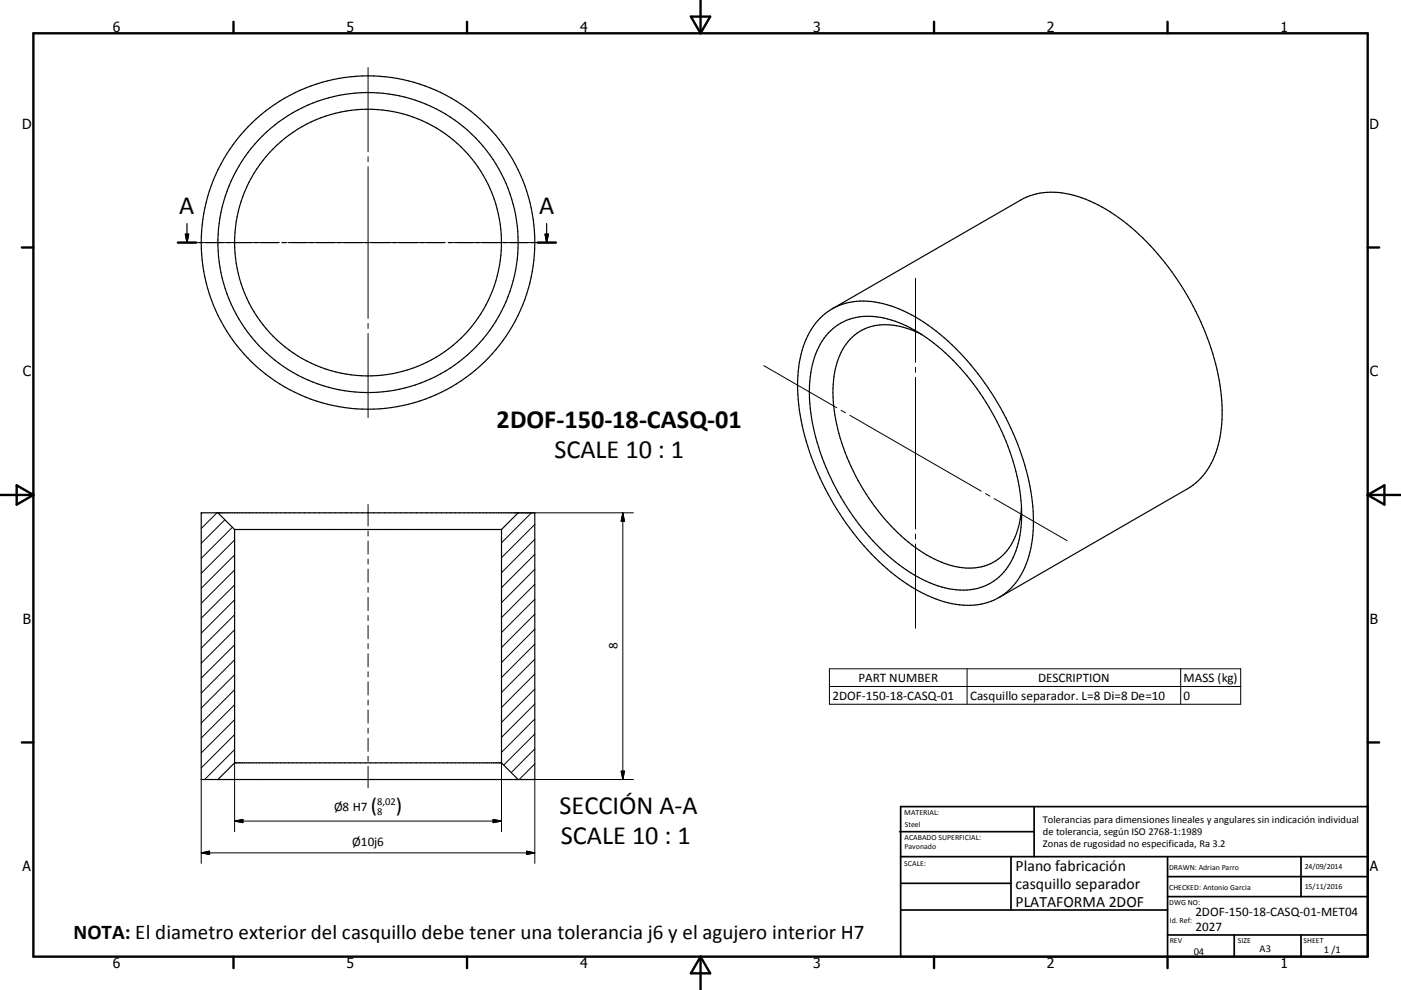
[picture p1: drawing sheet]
<svg xmlns="http://www.w3.org/2000/svg" width="420mm" height="297mm" viewBox="0 0 420 297" stroke-linecap="round" stroke-linejoin="round" font-family="sans-serif">
<g fill="none" stroke="#000" stroke-width=".36">
<path d="M53.3 72.8h5.5M55.6 70.3h1l-.5 2.5zM56.1 67.1v5.7M59.7 72.8h1M61.6 72.8h5.5M68 72.8h1M69.9 72.8h5.5M76.3 72.8h1M78.2 72.8h5.5M84.6 72.8h1M86.5 72.8h5.5M92.9 72.8h1"/>
<path d="M94.8 72.8h5.5M101.2 72.8h1M103.1 72.8h5.5M109.5 72.8h1M111.4 72.8h5.5M117.8 72.8h1M119.7 72.8h5.5M126 72.8h1.1M128 72.8h5.5M134.4 72.8h1M136.3 72.8h5.5M142.6 72.8h1.1"/>
<path d="M144.6 72.8h5.5M150.9 72.8h1.1M152.9 72.8h5.5M159.2 72.8h1.1M161.2 72.8h5.4M163.4 70.3h1l-.5 2.5zM163.9 67.1v5.7M245.9 95.5a18.6 18.6 0 0 1 17.7-4.7 47 47 0 0 1 23 13.8 81.2 81.2 0 0 1 23.1 47.4 34.9 34.9 0 0 1-4 21.2 18.2 18.2 0 0 1-20.3 7.9 49 49 0 0 1-24.2-14.9 80.9 80.9 0 0 1-21.9-46.3 33.5 33.5 0 0 1 4.6-22zM248.3 99.9a17 17 0 0 1 17.8-4.2 48.1 48.1 0 0 1 22.8 15.8 71.5 71.5 0 0 1 17.3 40.1 29 29 0 0 1-4.6 19.3 16.8 16.8 0 0 1-18.2 5.5 46.8 46.8 0 0 1-22.8-15.3 71.9 71.9 0 0 1-17.9-41.5 28.2 28.2 0 0 1 5-18.9zM249.5 92.7l56.5-32.7a22.2 22.2 0 0 1 19.5-.2 60.3 60.3 0 0 1 24.8 20.4 78.2 78.2 0 0 1 16.1 41.3 31.9 31.9 0 0 1-5 20.3l-2.9 3.1-2.4 1.7-56.6 32.7M276.3 100.3a20.1 20.1 0 0 0-17-1.7 16.7 16.7 0 0 0-9.1 13.2 50.1 50.1 0 0 0 5.6 29.6 59.2 59.2 0 0 0 23.1 25.7 20.9 20.9 0 0 0 17.2 2.4 16 16 0 0 0 9.5-12.6l.6-4.7M60.3 153.9h100v80h-100z"/>
<path d="M65.3 153.9l5 5M70.3 158.9v70M70.3 158.9h80.1M150.4 158.9v70M155.3 153.9l-4.9 5M70.3 228.9l-5 5M70.3 228.9h80.1M150.4 228.9l4.9 5"/>
<circle cx="110.3" cy="72.8" r="50"/>
<circle cx="110.3" cy="72.8" r="40"/>
<circle cx="110.3" cy="72.8" r="45"/>
</g>
<g fill="none" stroke="#000" stroke-width=".71">
<path d="M210 0v10M10 10h400v277h-400zM70 6.5v3.5M140 6.5v3.5M207.1 5h5.8l-2.9 5zM280 6.5v3.5M350 6.5v3.5M6.6 74.2h3.4M53.3 72.8h5.5M161.2 72.8h5.5M410 74.2h3.5M0 148.5h10"/>
<path d="M5 145.6l5 2.9-5 2.9zM410 148.5h10.1M410 148.5l5.1-2.9v5.8zM6.6 222.7h3.4M410 222.7h3.5M70 287v3.5M140 287v3.5M210 287v10M210 287l2.9 5h-5.8zM280 287v3.5M350 287v3.5"/>
</g>
<g fill="none" stroke="#000" stroke-width=".51">
<path d="M269.7 249.5h40.3M270 242h140v45h-140zM270 257h140M303.1 257v16M310 242v15M350 257v30M390.1 257v12M270 265h33.1M270 273h80M350 269h60M350 263h60M350 280.5h60"/>
<path d="M370 280.5v6.5M390.1 280.5v6.5"/>
</g>
<g fill="none" stroke="#000" stroke-width=".3">
<path d="M110.3 20.3v25.2M110.3 47v1.5M110.3 50v45.5M57.8 72.8h25.3M84.6 72.8h1.5M87.6 72.8h45.5M134.6 72.8h1.5M137.6 72.8h25.3M110.3 97v1.5M274.5 83.5v25.2M110.3 100v25.3M229 109.7l21.9 12.6"/>
<path d="M274.5 110.2v1.5M274.5 113.2v45.5M252.2 123.1l1.3 .7M254.8 124.6l39.4 22.8M60.5 153.9l-.2 .2M65 153.9l-4.7 4.7M67.4 155.9l-7.1 7.1M69.7 158.2l-9.4 9.3M110.3 151.4v6.4M110.3 159.3v1.5M155.3 153.9h34.6M159.3 153.9l-8.9 8.9"/>
<path d="M160.3 157.3l-9.9 10M186.7 153.9v80M186.7 153.9l.5 2.5h-1zM295.5 148.1l1.3 .7M298.1 149.6l21.8 12.6M70.3 180l-10 10M70.3 175.5l-10 10M70.3 171l-10 10M70.3 166.5l-10 10M70.3 162l-10 10M110.3 162.3v3.9M110.3 167.8v1.4"/>
<path d="M110.3 170.7v4M110.3 176.2v1.5M110.3 179.2v4M160.3 179.8l-9.9 10M160.3 175.3l-9.9 10M160.3 170.8l-9.9 10M160.3 166.3l-9.9 10M160.3 161.8l-9.9 10M274.5 160.2v1.5M274.5 163.2v25.3M70.3 197.9l-10 10M70.3 193.5l-10 9.9"/>
<path d="M70.3 189l-10 10M70.3 184.5l-10 10M110.3 184.7v1.5M110.3 187.7v3.9M110.3 193.1v1.5M110.3 196.1v4M160.3 197.7l-9.9 10M160.3 193.3l-9.9 10M160.3 188.8l-9.9 10M160.3 184.3l-9.9 10M70.3 215.9l-10 10M70.3 211.4l-10 10"/>
<path d="M70.3 206.9l-10 10M70.3 202.4l-10 10M110.3 201.6v1.5M110.3 204.6v3.9M110.3 210v1.5M110.3 213v3.9M110.3 218.5v1.5M160.3 215.7l-9.9 10M160.3 211.2l-9.9 10M160.3 206.7l-9.9 10M160.3 202.2l-9.9 10M248.7 200.6h123.3v10.7h-123.3z"/>
<path d="M248.7 206h123.3M289.9 200.6v10.7M354 200.6v10.7M60.3 233.9v25.1M70.3 224.9l-9 9M70.3 220.4l-10 10M70.3 228.9v20.6M110.3 221.5v3.9M110.3 226.9v1.5M110.3 229.9v6.5M150.4 228.9v20.6M155.3 233.9h34.6"/>
<path d="M160.3 233.7l-.2 .2M160.3 229.2l-4.6 4.7M160.3 224.7l-7 7.1M160.3 220.2l-9.3 9.3M160.3 233.9v25.1M186.2 231.4h1l-.5 2.5zM60.3 255.9h100M60.3 255.9l2.5-.5v1zM70.3 246.3h80.1M70.3 246.3l2.5-.5v1zM147.8 245.8l2.6 .5-2.6 .5zM157.9 255.4l2.4 .5-2.4 .5z"/>
</g>
<path d="M55.6 70.3h1l-.5 2.5zM163.4 70.3h1l-.5 2.5z" fill="#000" stroke="#000" stroke-width=".36"/>
<path d="M186.7 153.9l.5 2.5h-1zM186.2 231.4h1l-.5 2.5zM60.3 255.9l2.5-.5v1zM70.3 246.3l2.5-.5v1zM147.8 245.8l2.6 .5-2.6 .5zM157.9 255.4l2.4 .5-2.4 .5z" fill="#000" stroke="#000" stroke-width=".3"/>
<g font-size="7.9">
<text x="53.8" y="64.3">A</text>
<text x="161.6" y="64.3">A</text>
<text x="148.8" y="128.3">2DOF-150-18-CASQ-01</text>
<text x="166.2" y="137.3">SCALE 10 : 1</text>
<text x="167.7" y="244.2">SECCIÓN A-A</text>
<text x="168.1" y="253.2">SCALE 10 : 1</text>
</g>
<g font-size="6.3">
<text x="111.2" y="243.8">(</text>
<text x="118.7" y="243.8">)</text>
<text x="22" y="281.8">NOTA: El diametro exterior del casquillo debe tener una tolerancia j6 y el agujero interior H7</text>
</g>
<g font-size="4.7">
<text x="304.5" y="261.2">Plano fabricación</text>
<text x="304.5" y="266.6">casquillo separador</text>
<text x="304.5" y="272">PLATAFORMA 2DOF</text>
</g>
<g font-size="4.2">
<text x="33.9" y="9.6">6</text>
<text x="103.9" y="9.6">5</text>
<text x="173.9" y="9.6">4</text>
<text x="243.8" y="9.6">3</text>
<text x="313.9" y="9.6">2</text>
<text x="383.9" y="9.6">1</text>
<text x="6.7" y="38.7">D</text>
<text x="410.5" y="38.7">D</text>
<text x="6.9" y="112.9">C</text>
<text x="410.7" y="112.9">C</text>
<text x="6.9" y="187.1">B</text>
<text x="410.7" y="187.1">B</text>
<text x="6.8" y="261.4">A</text>
<text x="410.7" y="261.4">A</text>
<text x="33.9" y="290.4">6</text>
<text x="103.9" y="290.4">5</text>
<text x="173.9" y="290.4">4</text>
<text x="243.8" y="290.4">3</text>
<text x="313.9" y="290.4">2</text>
<text x="383.9" y="290.4">1</text>
</g>
<g font-size="3.9">
<text x="185.2" y="194.8" transform="rotate(-90 185.2 194.8)">8</text>
<text x="249.6" y="209.9">2DOF-150-18-CASQ-01</text>
<text x="257.4" y="204.6">PART NUMBER</text>
<text x="290.8" y="210">Casquillo separador. L=8 Di=8 De=10</text>
<text x="311.2" y="204.6">DESCRIPTION</text>
<text x="354.8" y="204.6">MASS (kg)</text>
<text x="354.8" y="209.9">0</text>
<text x="100.2" y="243.3">Ø8 H7</text>
<text x="105.6" y="253.7">Ø10j6</text>
<text x="358.4" y="274.9">2DOF-150-18-CASQ-01-MET04</text>
<text x="358.4" y="279.4">2027</text>
</g>
<g font-size="3.1">
<text x="113.1" y="244.6">8</text>
<text x="113.1" y="241.6">8,02</text>
<text x="312.7" y="246.8">Tolerancias para dimensiones lineales y angulares sin indicación individual</text>
<text x="312.7" y="250.4">de tolerancia, según ISO 2768-1:1989</text>
<text x="312.7" y="254">Zonas de rugosidad no especificada, Ra 3.2</text>
<text x="357.9" y="286.5">04</text>
<text x="377.6" y="285.6">A3</text>
<text x="396.9" y="285.9">1 /1</text>
</g>
<g font-size="2.4">
<text x="271.1" y="244.4">MATERIAL:</text>
<text x="271.2" y="252">ACABADO SUPERFICIAL:</text>
<text x="271.3" y="248">Steel</text>
<text x="271.2" y="254.7">Pavonado</text>
<text x="271.1" y="259.7">SCALE:</text>
<text x="350.5" y="260.9">DRAWN: Adrian Parro</text>
<text x="391.2" y="260.6">24/09/2014</text>
<text x="350.5" y="267">CHECKED: Antonio Garcia</text>
<text x="391.2" y="266.7">15/11/2016</text>
<text x="350.5" y="271.4">DWG NO:</text>
<text x="350.7" y="276.9">Id. Ref:</text>
<text x="350.7" y="282.8">REV</text>
<text x="371.1" y="282.9">SIZE</text>
<text x="390.8" y="283">SHEET</text>
</g>
</svg>
